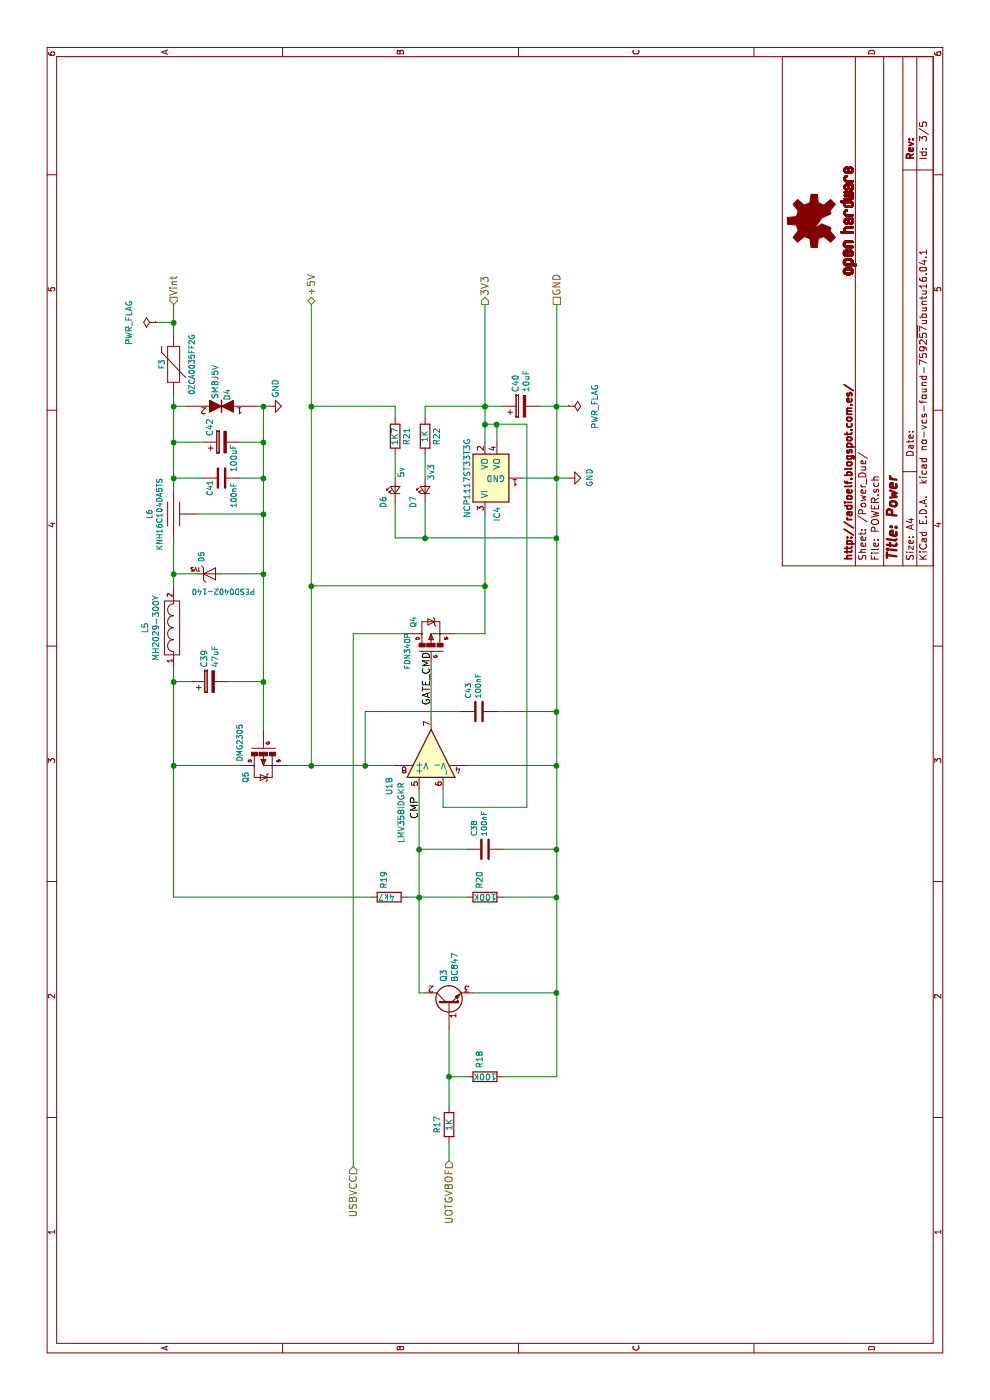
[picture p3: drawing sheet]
EESchema Schematic File Version 2
LIBS:DuePi-rescue
LIBS:power
LIBS:device
LIBS:transistors
LIBS:conn
LIBS:linear
LIBS:regul
LIBS:74xx
LIBS:cmos4000
LIBS:adc-dac
LIBS:memory
LIBS:xilinx
LIBS:microcontrollers
LIBS:dsp
LIBS:microchip
LIBS:analog_switches
LIBS:motorola
LIBS:texas
LIBS:intel
LIBS:audio
LIBS:interface
LIBS:digital-audio
LIBS:philips
LIBS:display
LIBS:cypress
LIBS:siliconi
LIBS:opto
LIBS:atmel
LIBS:contrib
LIBS:valves
LIBS:DuePi-cache
EELAYER 26 0
EELAYER END
$Descr A4 11693 8268
encoding utf-8
Sheet 3 5
Title "Power"
Date ""
Rev ""
Comp "http://radioelf.blogspot.com.es/"
Comment1 ""
Comment2 ""
Comment3 ""
Comment4 ""
$EndDescr
$Comp
L Q_NPN_BCE Q3
U 1 1
P 3300 3750
F 0 "Q3" H 3491 3796 50  0000 L CNN
F 1 "BC847" H 3491 3705 50  0000 L CNN
F 2 "TO_SOT_Packages_SMD:SOT-23" H 3500 3850 50  0001 C CNN
F 3 "" H 3300 3750 50  0000 C CNN
	1    3300 3750
	1    0    0    -1  
$EndComp
$Comp
L R R17
U 1 1
P 2300 3750
F 0 "R17" V 2200 3750 50  0000 C CNN
F 1 "1K" V 2300 3750 50  0000 C CNN
F 2 "Resistors_SMD:R_0402" V 2230 3750 50  0001 C CNN
F 3 "" H 2300 3750 50  0000 C CNN
	1    2300 3750
	0    1    1    0   
$EndComp
$Comp
L R R18
U 1 1
P 2700 4050
F 0 "R18" H 2770 4096 50  0000 L CNN
F 1 "100K" V 2700 3950 50  0000 L CNN
F 2 "Resistors_SMD:R_0402" V 2630 4050 50  0001 C CNN
F 3 "" H 2700 4050 50  0000 C CNN
	1    2700 4050
	1    0    0    -1  
$EndComp
$Comp
L R R19
U 1 1
P 4200 3250
F 0 "R19" H 4270 3296 50  0000 L CNN
F 1 "4k7" V 4200 3200 50  0000 L CNN
F 2 "Resistors_SMD:R_0402" V 4130 3250 50  0001 C CNN
F 3 "" H 4200 3250 50  0000 C CNN
	1    4200 3250
	1    0    0    -1  
$EndComp
$Comp
L R R20
U 1 1
P 4200 4050
F 0 "R20" H 4270 4096 50  0000 L CNN
F 1 "100K" V 4200 3950 50  0000 L CNN
F 2 "Resistors_SMD:R_0402" V 4130 4050 50  0001 C CNN
F 3 "" H 4200 4050 50  0000 C CNN
	1    4200 4050
	1    0    0    -1  
$EndComp
$Comp
L C C38
U 1 1
P 4600 4050
F 0 "C38" H 4708 4142 45  0000 L CNN
F 1 "100nF" H 4708 4058 45  0000 L CNN
F 2 "Capacitors_SMD:C_0402" H 4630 4200 20  0001 C CNN
F 3 "" H 4600 4050 60  0001 C CNN
	1    4600 4050
	1    0    0    -1  
$EndComp
$Comp
L NCP1117ST33T3G_MountingTab IC4
U 1 1
P 7700 4050
F 0 "IC4" H 7400 3950 50  0000 C CNN
F 1 "NCP1117ST33T3G" H 7700 4200 50  0000 C CNN
F 2 "TO_SOT_Packages_SMD:SOT-223" H 7750 3800 50  0001 L CNN
F 3 "" H 7700 4050 50  0000 C CNN
	1    7700 4050
	1    0    0    -1  
$EndComp
$Comp
L MOSFET-PCHANNEL-SOT23-3 Q4
U 1 1
P 6400 3600
F 0 "Q4" H 6450 3750 45  0000 L CNN
F 1 "FDN340P" H 6100 3800 45  0000 L CNN
F 2 "TO_SOT_Packages_SMD:SOT-23" H 6430 3750 20  0001 C CNN
F 3 "" H 6400 3600 60  0001 C CNN
	1    6400 3600
	1    0    0    -1  
$EndComp
$Comp
L CP C40
U 1 1
P 8300 4350
F 0 "C40" H 8418 4396 50  0000 L CNN
F 1 "10uF" H 8418 4305 50  0000 L CNN
F 2 "Capacitors_SMD:C_1210_HandSoldering" H 8338 4200 50  0001 C CNN
F 3 "" H 8300 4350 50  0000 C CNN
	1    8300 4350
	1    0    0    -1  
$EndComp
$Comp
L CP C39
U 1 1
P 6000 1750
F 0 "C39" H 6118 1796 50  0000 L CNN
F 1 "47uF" H 6118 1705 50  0000 L CNN
F 2 "Capacitors_SMD:C_1210_HandSoldering" H 6038 1600 50  0001 C CNN
F 3 "" H 6000 1750 50  0000 C CNN
	1    6000 1750
	1    0    0    -1  
$EndComp
$Comp
L GND #PWR10
U 1 1
P 8300 2250
F 0 "#PWR10" H 8300 2000 50  0001 C CNN
F 1 "GND" H 8450 2200 50  0000 C CNN
F 2 "" H 8300 2250 50  0000 C CNN
F 3 "" H 8300 2250 50  0000 C CNN
	1    8300 2250
	1    0    0    -1  
$EndComp
$Comp
L GND #PWR9
U 1 1
P 7700 4750
F 0 "#PWR9" H 7700 4500 50  0001 C CNN
F 1 "GND" H 7705 4577 50  0000 C CNN
F 2 "" H 7700 4750 50  0000 C CNN
F 3 "" H 7700 4750 50  0000 C CNN
	1    7700 4750
	1    0    0    -1  
$EndComp
$Comp
L MH2029-300Y L5
U 1 1
P 6450 1450
F 0 "L5" H 6450 1690 50  0000 C CNN
F 1 "MH2029-300Y" H 6450 1599 50  0000 C CNN
F 2 "Resistors_SMD:R_0805" H 6450 1450 60  0001 C CNN
F 3 "" H 6450 1450 60  0000 C CNN
	1    6450 1450
	1    0    0    -1  
$EndComp
Text HLabel 1950 2950 0    60   Input ~ 0
USBVCC
Text HLabel 2000 3750 0    60   Input ~ 0
UOTGVBOF
Text HLabel 9150 1450 2    60   Input ~ 0
Vint
Text HLabel 9150 2600 2    60   BiDi ~ 0
+5V
Text HLabel 9150 4050 2    60   Output ~ 0
3V3
Text HLabel 9150 4650 2    60   UnSpc ~ 0
GND
$Comp
L PWR_FLAG #FLG2
U 1 1
P 9000 1300
F 0 "#FLG2" H 9000 1395 50  0001 C CNN
F 1 "PWR_FLAG" H 9000 1524 50  0000 C CNN
F 2 "" H 9000 1300 50  0000 C CNN
F 3 "" H 9000 1300 50  0000 C CNN
	1    9000 1300
	1    0    0    -1  
$EndComp
$Comp
L PWR_FLAG #FLG1
U 1 1
P 8300 4750
F 0 "#FLG1" H 8300 4845 50  0001 C CNN
F 1 "PWR_FLAG" H 8300 4973 50  0000 C CNN
F 2 "" H 8300 4750 50  0000 C CNN
F 3 "" H 8300 4750 50  0000 C CNN
	1    8300 4750
	-1   0    0    1   
$EndComp
$Comp
L CP C42
U 1 1
P 8000 1850
F 0 "C42" H 8050 1950 50  0000 L CNN
F 1 "100uF" H 7750 1750 50  0000 L CNN
F 2 "Capacitors_Tantalum_SMD:TantalC_SizeD_EIA-7343_Reflow" H 8038 1700 50  0001 C CNN
F 3 "" H 8000 1850 50  0000 C CNN
	1    8000 1850
	1    0    0    -1  
$EndComp
$Comp
L C C41
U 1 1
P 7700 1850
F 0 "C41" H 7550 1950 45  0000 L CNN
F 1 "100nF" H 7450 1750 45  0000 L CNN
F 2 "Capacitors_SMD:C_0402" H 7730 2000 20  0001 C CNN
F 3 "" H 7700 1850 60  0001 C CNN
	1    7700 1850
	1    0    0    -1  
$EndComp
$Comp
L KNH16C104DA5TS L6
U 1 1
P 7400 1450
F 0 "L6" H 7400 1654 45  0000 C CNN
F 1 "KNH16C104DA5TS" H 7400 1570 45  0000 C CNN
F 2 "dronpi:KYOCERA-KNH16-DA" H 7430 1600 20  0001 C CNN
F 3 "" H 7400 1450 60  0001 C CNN
	1    7400 1450
	1    0    0    -1  
$EndComp
$Comp
L TVS D4
U 1 1
P 8300 1850
F 0 "D4" V 8250 1700 50  0000 L CNN
F 1 "SMBJ5V" V 8350 1500 50  0000 L CNN
F 2 "Tinkerforge:DO-214AA" H 8300 1850 50  0001 C CNN
F 3 "" H 8300 1850 50  0000 C CNN
	1    8300 1850
	0    -1   -1   0   
$EndComp
$Comp
L DIODE-TVS D5
U 1 1
P 6900 1750
F 0 "D5" V 6964 1653 45  0000 R CNN
F 1 "PESD0402-140" H 7050 1900 45  0000 R CNN
F 2 "Capacitors_SMD:C_0402" H 6930 1900 20  0001 C CNN
F 3 "" H 6900 1750 60  0001 C CNN
	1    6900 1750
	0    -1   -1   0   
$EndComp
$Comp
L PTCSMD F3
U 1 1
P 8600 1450
F 0 "F3" H 8650 1550 45  0000 C CNN
F 1 "0ZCA0035FF2G" H 8650 1300 45  0000 C CNN
F 2 "dronpi:Fuse_SMD1206_Wave" H 8630 1600 20  0001 C CNN
F 3 "" H 8600 1450 60  0001 C CNN
	1    8600 1450
	1    0    0    -1  
$EndComp
$Comp
L LED_Small D6
U 1 1
P 7600 3300
F 0 "D6" H 7500 3400 50  0000 C CNN
F 1 "5v" H 7750 3250 50  0000 C CNN
F 2 "dronpi:LED_0603" H 7600 3300 50  0001 C CNN
F 3 "" H 7600 3300 50  0000 C CNN
	1    7600 3300
	1    0    0    -1  
$EndComp
$Comp
L R R21
U 1 1
P 8050 3300
F 0 "R21" V 7950 3300 50  0000 C CNN
F 1 "1K7" V 8050 3300 50  0000 C CNN
F 2 "Resistors_SMD:R_0402" V 7980 3300 50  0001 C CNN
F 3 "" H 8050 3300 50  0000 C CNN
	1    8050 3300
	0    -1   -1   0   
$EndComp
$Comp
L LED_Small D7
U 1 1
P 7600 3550
F 0 "D7" H 7500 3650 50  0000 C CNN
F 1 "3v3" H 7750 3500 50  0000 C CNN
F 2 "dronpi:LED_0603" H 7600 3550 50  0001 C CNN
F 3 "" H 7600 3550 50  0000 C CNN
	1    7600 3550
	1    0    0    -1  
$EndComp
$Comp
L R R22
U 1 1
P 8050 3550
F 0 "R22" V 7950 3550 50  0000 C CNN
F 1 "1K" V 8050 3550 50  0000 C CNN
F 2 "Resistors_SMD:R_0402" V 7980 3550 50  0001 C CNN
F 3 "" H 8050 3550 50  0000 C CNN
	1    8050 3550
	0    -1   -1   0   
$EndComp
$Comp
L LM293 U1
U 2 1
P 5400 3600
F 0 "U1" H 5050 3950 50  0000 L CNN
F 1 "LMV358IDGKR" H 4650 3850 50  0000 L CNN
F 2 "SparkFun:MSOP8" H 5400 3600 50  0001 C CNN
F 3 "" H 5400 3600 50  0000 C CNN
	2    5400 3600
	1    0    0    -1  
$EndComp
$Comp
L C C43
U 1 1
P 5750 4000
F 0 "C43" H 5858 4092 45  0000 L CNN
F 1 "100nF" H 5858 4008 45  0000 L CNN
F 2 "Capacitors_SMD:C_0402" H 5780 4150 20  0001 C CNN
F 3 "" H 5750 4000 60  0001 C CNN
	1    5750 4000
	1    0    0    -1  
$EndComp
$Comp
L MOSFET-PCHANNEL-SOT23-3 Q5
U 1 1
P 5300 2200
F 0 "Q5" H 5350 2350 45  0000 L CNN
F 1 "DMG2305" H 4950 2400 45  0000 L CNN
F 2 "TO_SOT_Packages_SMD:SOT-23" H 5330 2350 20  0001 C CNN
F 3 "" H 5300 2200 60  0001 C CNN
	1    5300 2200
	-1   0    0    -1  
$EndComp
Wire Wire Line
	2000 3750 2150 3750
Wire Wire Line
	3400 3500 3400 3550
Wire Wire Line
	4200 3400 4200 3900
Connection ~ 4200 3500
Wire Wire Line
	4600 3500 4600 3900
Connection ~ 4600 3500
Wire Wire Line
	2450 3750 3100 3750
Wire Wire Line
	2700 3900 2700 3750
Connection ~ 2700 3750
Wire Wire Line
	2700 4200 2700 4650
Wire Wire Line
	4600 4650 4600 4200
Wire Wire Line
	3400 3950 3400 4650
Connection ~ 3400 4650
Wire Wire Line
	4200 4650 4200 4200
Connection ~ 4200 4650
Wire Wire Line
	6400 4050 7400 4050
Wire Wire Line
	8000 4050 9150 4050
Wire Wire Line
	8000 4150 8150 4150
Connection ~ 8150 4050
Connection ~ 4600 4650
Wire Wire Line
	7700 4350 7700 4750
Wire Wire Line
	1950 2950 6400 2950
Connection ~ 8300 4050
Wire Wire Line
	8300 4500 8300 4750
Connection ~ 7700 4650
Connection ~ 8300 4650
Wire Wire Line
	6000 1450 6000 1600
Connection ~ 6000 1450
Wire Wire Line
	4200 1450 4200 3100
Wire Wire Line
	3400 3500 5100 3500
Wire Wire Line
	8150 4050 8150 4400
Wire Wire Line
	8900 1450 9150 1450
Wire Wire Line
	9000 1300 9000 1450
Connection ~ 9000 1450
Wire Wire Line
	7600 1450 8400 1450
Connection ~ 8300 1450
Wire Wire Line
	8000 1700 8000 1450
Connection ~ 8000 1450
Wire Wire Line
	7700 1700 7700 1450
Connection ~ 7700 1450
Wire Wire Line
	6800 1450 7200 1450
Wire Wire Line
	6900 1650 6900 1450
Connection ~ 6900 1450
Connection ~ 8300 2200
Wire Wire Line
	6900 2200 6900 1850
Connection ~ 6900 2200
Wire Wire Line
	7400 2200 7400 1650
Connection ~ 7400 2200
Wire Wire Line
	7700 2200 7700 2000
Connection ~ 7700 2200
Wire Wire Line
	8000 2200 8000 2000
Connection ~ 8000 2200
Wire Wire Line
	5600 2200 8300 2200
Wire Wire Line
	8300 3300 8200 3300
Wire Wire Line
	8200 3550 8300 3550
Wire Wire Line
	8300 3550 8300 4200
Wire Wire Line
	7700 3300 7900 3300
Wire Wire Line
	7700 3550 7900 3550
Wire Wire Line
	7200 3550 7500 3550
Wire Wire Line
	7200 3300 7500 3300
Wire Wire Line
	6800 2600 6800 4050
Connection ~ 6800 4050
Wire Wire Line
	8300 2600 8300 3300
Wire Wire Line
	6400 2950 6400 3400
Wire Wire Line
	6400 4050 6400 3800
Wire Wire Line
	6100 3600 5700 3600
Wire Wire Line
	5300 4650 5300 3900
Connection ~ 5300 4650
Connection ~ 5300 2600
Wire Wire Line
	4200 1450 6100 1450
Wire Wire Line
	5100 3700 4950 3700
Wire Wire Line
	4950 3700 4950 4400
Wire Wire Line
	4950 4400 8150 4400
Connection ~ 8150 4150
Connection ~ 6800 2600
Wire Wire Line
	6000 1900 6000 2200
Connection ~ 7200 3550
Wire Wire Line
	7200 4650 7200 3300
Connection ~ 7200 4650
Wire Wire Line
	2700 4650 9150 4650
Connection ~ 8300 2600
Wire Wire Line
	5750 3050 5750 3850
Wire Wire Line
	5300 3050 5750 3050
Connection ~ 5300 3050
Wire Wire Line
	5750 4150 5750 4650
Connection ~ 5750 4650
Wire Wire Line
	5300 2400 5300 3300
Connection ~ 6000 2200
Wire Wire Line
	5300 2000 5300 1450
Connection ~ 5300 1450
Wire Wire Line
	5300 2600 9150 2600
Text Label 5800 3600 0    60   ~ 0
GATE_CMD
Text Label 4850 3500 0    60   ~ 0
CMP
Wire Wire Line
	8300 1550 8300 1450
Wire Wire Line
	8300 2150 8300 2250
$Comp
L OSHW-LOGOL M3
U 1 1
P 9850 6800
F 0 "M3" H 9900 6850 45  0001 C CNN
F 1 "OSHW-LOGOL" H -150 50  45  0001 C CNN
F 2 "OSHW-LOGO-L" H -120 200 20  0001 C CNN
F 3 "" H -150 50  60  0001 C CNN
	1    9850 6800
	1    0    0    -1  
$EndComp
$EndSCHEMATC
